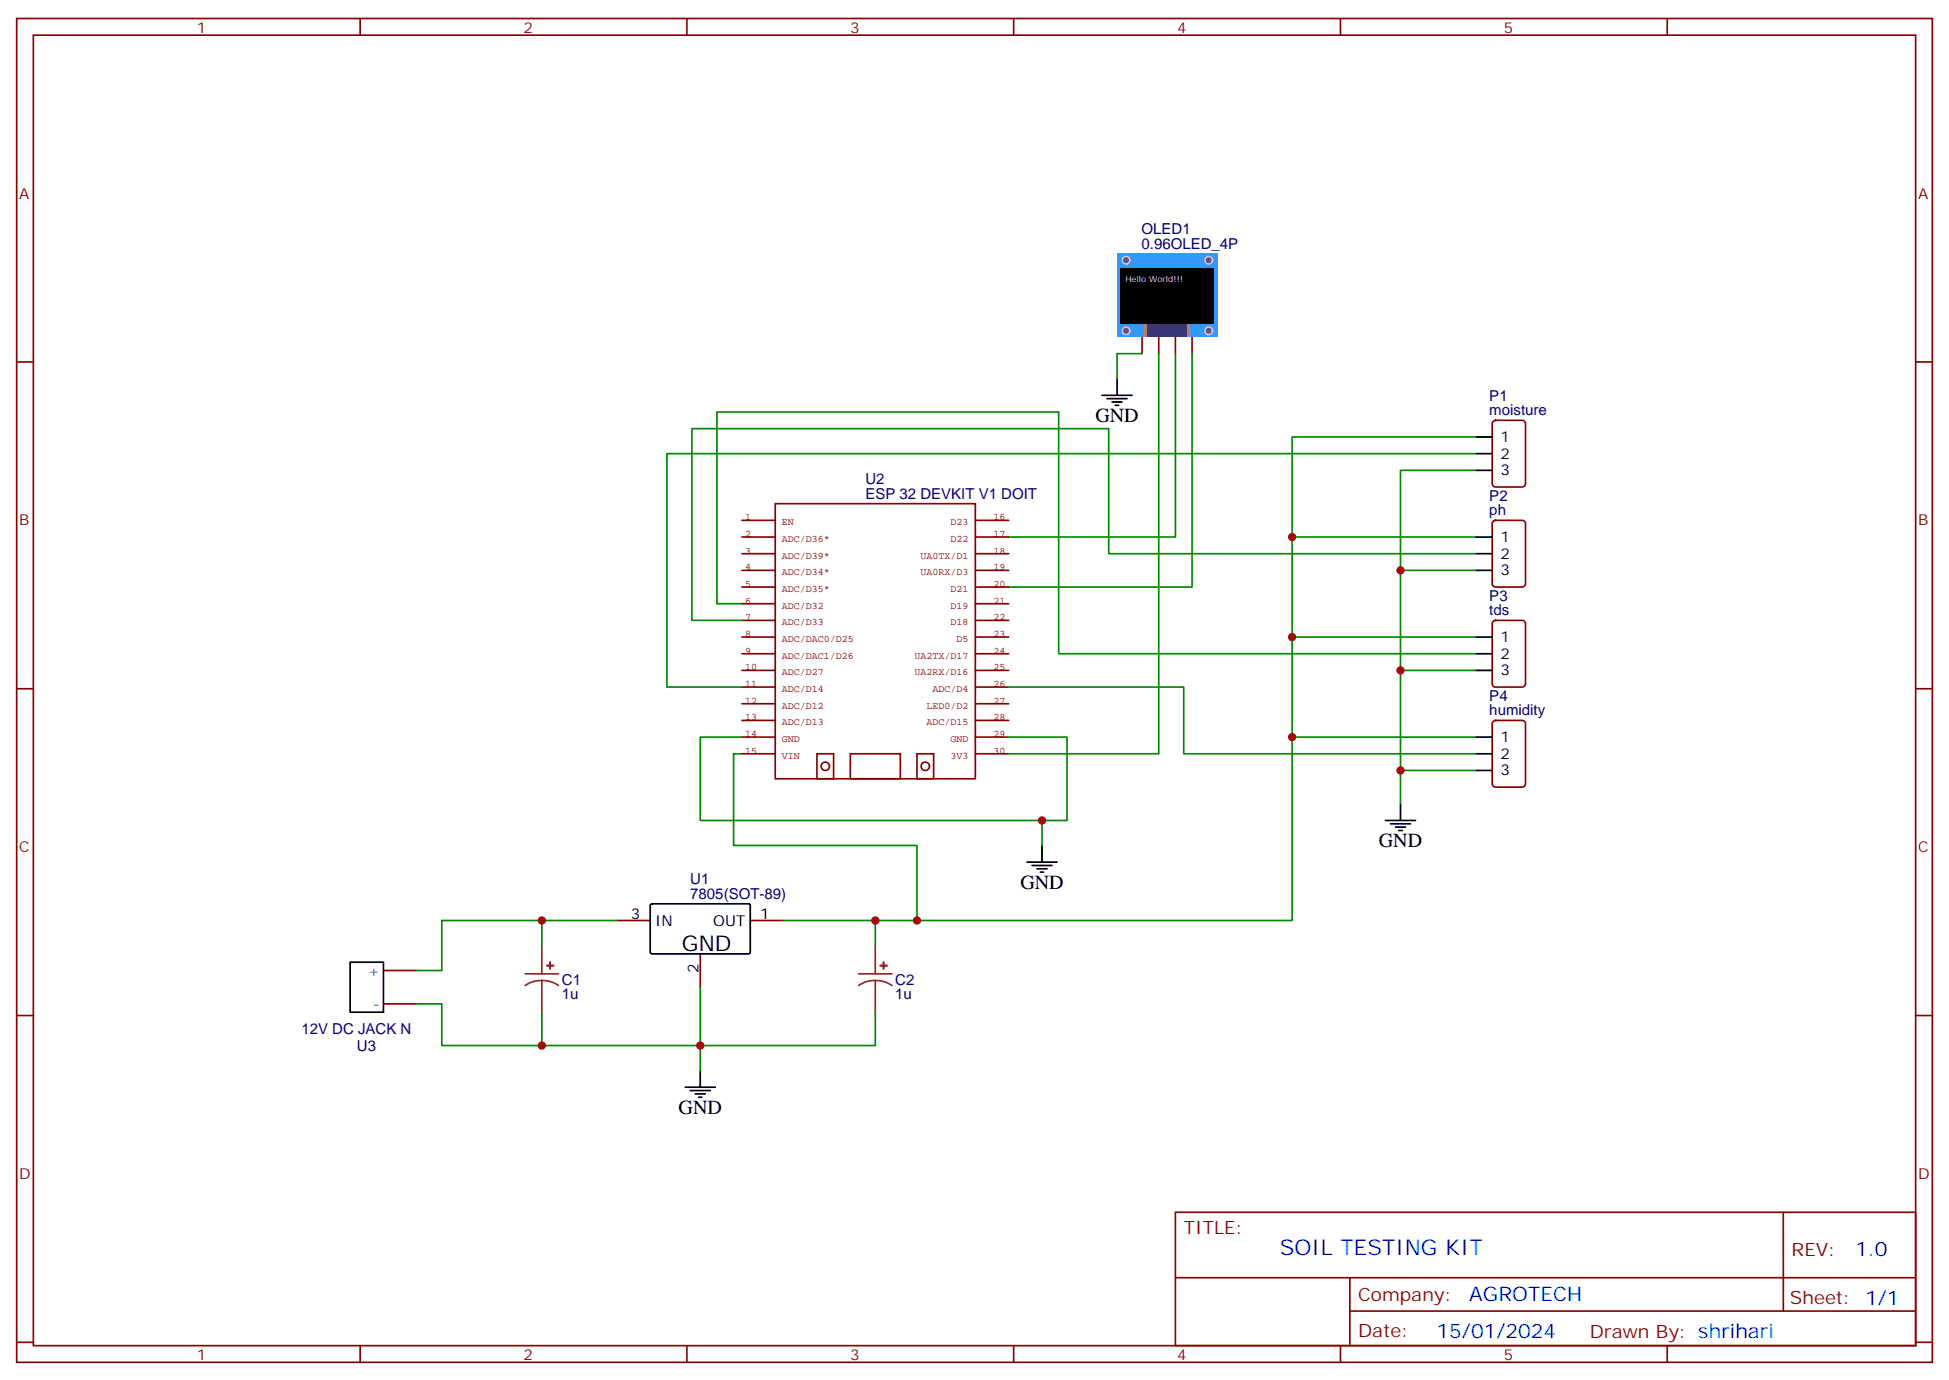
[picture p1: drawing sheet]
<svg xmlns="http://www.w3.org/2000/svg" width="412mm" height="292mm" viewBox="0 0 412 292" stroke-linecap="round" stroke-linejoin="round" font-family="sans-serif">
<g fill="none" stroke="#870000" stroke-width=".35">
<path d="M3.5 3.9h405.4v284.4h-405.4zM7.1 7.4h398.2v277.3h-398.2zM76.2 3.9v3.5M145.3 3.9v3.5M214.5 3.9v3.5M283.6 3.9v3.5M352.8 3.9v3.5M3.5 76.6h3.6M241.7 71.3v3.5M245.2 71.3v3.5M248.7 71.3v3.5M252.2 71.3v3.5"/>
<path d="M405.3 76.6h3.6M3.5 145.7h3.6M405.3 145.7h3.6M130.5 194.8h7.1M158.7 194.8h7.1M3.5 214.9h3.6M148.2 201.8v7.1M405.3 214.9h3.6M248.7 256.5h156.6v28.2h-156.6zM377.3 256.5v20.9M248.7 270.4h156.5M285.6 277.4h119.6"/>
<path d="M285.6 270.4v14.1M3.5 284h3.6M76.2 284.7v3.6M145.3 284.7v3.6M214.5 284.7v3.6M283.6 284.7v3.6M352.8 284.7v3.6M405.3 284h3.6"/>
</g>
<path d="M220.5 178.9v3.5M137.6 191.4l.3-.2 20.7 .1 .1 .3v10l-.3 .2h-20.6l-.2-.3zM217.3 182.4h6.4M218.4 183.1h4.2M219.4 183.8h2.1M220.1 184.5h.7M145 230h6.3M146 230.8h4.3M147.1 231.5h2.1M147.8 232.2h.7M148.2 226.5v3.5" fill="none" stroke="#000" stroke-width=".35"/>
<path d="M111.1 206.1h7.1M114.7 207.5l-1.9 .2-1.7 .8M114.7 207.5l1.8 .2 1.7 .8M114.7 200.1v6M114.7 207.5v6.7M181.7 206.1h7M185.2 207.5l-1.8 .2-1.7 .8M185.2 207.5l1.9 .2 1.6 .8M185.2 200.1v6M185.2 207.5v6.7" fill="none" stroke="#8c2424" stroke-width=".35"/>
<g fill="#8c2424" stroke="#8c2424" stroke-width=".35">
<path d="M115.7 204.3h1.4z"/>
<path d="M116.4 203.6v1.4z"/>
<path d="M186.3 204.3h1.4z"/>
<path d="M186.9 203.6l.1 1.4z"/>
</g>
<path d="M130.5 194.8h-15.8v5.3M165.8 194.8h19.4v5.3M114.7 214.2v7h70.5v-7M148.2 208.9v17.6" fill="none" stroke="#008700" stroke-width=".35"/>
<path d="M236.4 53.7h21.1v17.6h-21.1z" fill="#39f"/>
<g fill="#666" stroke="#ccc" stroke-width=".35">
<circle cx="238.3" cy="70" r=".81"/>
<circle cx="255.8" cy="70" r=".81"/>
<circle cx="238.3" cy="55.1" r=".81"/>
<circle cx="255.8" cy="55.1" r=".81"/>
</g>
<path d="M242.2 68.5h9.5v2.8h-9.5z" fill="#fff"/>
<g fill="#fc0">
<path d="M242.3 68.5h.4v2.8h-.4z"/>
<path d="M251.2 68.5h.4v2.8h-.4z"/>
</g>
<path d="M242.8 68.5h8.3v2.8h-8.3z" fill="#333"/>
<path d="M237.1 56.8h19.7v11.7h-19.7z" fill="#000"/>
<g fill="none" stroke="#008700" stroke-width=".35">
<path d="M241.7 74.8h-5.3v5.3M245.2 74.8v84.7h-31.8M248.7 74.8v38.8h-35.3M252.2 74.8v49.4h-38.8M312.2 99.5h-15.9v21.2h15.9M312.2 92.5h-38.8v102.3h-88.2M312.2 96h-171.1v49.4h15.9M273.4 113.6h38.8M312.2 117.2h-77.6v-26.5h-88.2v40.6h10.6M157 127.7h-5.3v-40.5h72.3v51.1h88.2M273.4 134.8h38.8M296.3 120.7v21.2h15.9"/>
<path d="M157 156h-8.8v17.6h77.6v-17.6h-12.4M157 159.5h-1.8v19.4h38.8v15.9M213.4 145.4h37.1v14.1h61.7M273.4 156h38.8M296.3 141.9v21.1h15.9M220.5 173.6v5.3M296.3 163v7.1M114.7 194.8h-21.2v10.6h-5.3M88.2 212.4h5.3v8.8h21.2"/>
</g>
<g fill="none" stroke="#000" stroke-width=".35">
<path d="M233.2 83.6h6.3M234.2 84.3h4.3M235.3 85.1h2.1M236 85.8h.7M236.4 80.1v3.5M312.2 92.5h3.5M312.2 96h3.5M312.2 99.5h3.5M312.2 113.6h3.5M312.2 117.2h3.5M312.2 120.7h3.5M312.2 134.8h3.5"/>
<path d="M312.2 138.3h3.5M312.2 141.9h3.5M312.2 156h3.5M312.2 159.5h3.5M293.2 173.6h6.3M294.2 174.3h4.2M295.3 175h2.1M296 175.7h.7M296.3 170.1v3.5M312.2 163h3.5M74.1 203.6h7v10.6h-7z"/>
</g>
<path d="M316 89.1l.4-.2h5.7a.71 .71 0 0 1 .7 .7v12.7a.76 .76 0 0 1-.7 .7h-5.7a.76 .76 0 0 1-.7-.7v-12.7zM316 110.3l.4-.2h5.7a.71 .71 0 0 1 .7 .7v12.7a.76 .76 0 0 1-.7 .7h-5.7a.76 .76 0 0 1-.7-.7v-12.7zM316 131.5l.4-.2h5.7a.71 .71 0 0 1 .7 .7v12.7a.76 .76 0 0 1-.7 .7h-5.7a.76 .76 0 0 1-.7-.7v-12.7zM316 152.6l.4-.2h5.7a.71 .71 0 0 1 .7 .7v12.7a.76 .76 0 0 1-.7 .7h-5.7a.76 .76 0 0 1-.7-.7v-12.7zM81.1 205.4h7.1M81.1 212.4h7.1" fill="none" stroke="#870000" stroke-width=".35"/>
<g fill="none" stroke="#850000" stroke-width=".35">
<path d="M157 110.1h7M157 113.6h7M157 117.2h7M164 106.6h42.4v58.2h-42.4zM206.4 110.1h7M206.4 113.6h7M206.4 117.2h7M157 120.7h7M157 124.2h7M157 127.7h7M157 131.3h7M157 134.8h7"/>
<path d="M157 138.3h7M206.4 120.7h7M206.4 124.2h7M206.4 127.7h7M206.4 131.3h7M206.4 134.8h7M206.4 138.3h7M157 141.9h7M157 145.4h7M157 148.9h7M157 152.4h7M157 156h7"/>
<path d="M157 159.5h7M172.9 159.5h3.5v5.3h-3.5zM179.9 159.5h10.6v5.3h-10.6zM194 159.5h3.6v5.3h-3.6zM206.4 141.9h7M206.4 145.4h7M206.4 148.9h7M206.4 152.4h7M206.4 156h7M206.4 159.5h7"/>
<circle cx="174.6" cy="162.1" r=".88"/>
<circle cx="195.8" cy="162.1" r=".88"/>
</g>
<g fill="#c00">
<circle cx="148.2" cy="221.2" r=".88"/>
<circle cx="296.3" cy="120.7" r=".88"/>
<circle cx="296.3" cy="141.9" r=".88"/>
<circle cx="296.3" cy="163" r=".88"/>
<circle cx="273.4" cy="113.6" r=".88"/>
<circle cx="273.4" cy="134.8" r=".88"/>
<circle cx="273.4" cy="156" r=".88"/>
<circle cx="220.5" cy="173.6" r=".88"/>
<circle cx="185.2" cy="194.8" r=".88"/>
<circle cx="194" cy="194.8" r=".88"/>
<circle cx="114.7" cy="194.8" r=".88"/>
<circle cx="114.7" cy="221.2" r=".88"/>
</g>
<text font-size="4.6" x="144.3" y="201.1">GND</text>
<text font-size="4.6" fill="#00f" x="270.8" y="265.5">SOIL TESTING KIT</text>
<g font-size="4.2">
<text x="231.8" y="89.3">GND</text>
<text x="291.7" y="179.2">GND</text>
<text x="215.9" y="188.1">GND</text>
<text x="143.6" y="235.7">GND</text>
</g>
<g font-size="4.2" fill="#00f">
<text x="392.5" y="265.8">1.0</text>
<text x="310.9" y="275.3">AGROTECH</text>
<text x="304" y="283.1">15/01/2024</text>
</g>
<g font-size="3.9" fill="#800">
<text x="250.5" y="261.1">TITLE:</text>
<text x="379.1" y="265.8">REV:</text>
<text x="287.4" y="275.3">Company:</text>
<text x="378.7" y="275.9">Sheet: 1/1</text>
<text x="287.4" y="283">Date:</text>
<text x="336.4" y="283.1">Drawn By: shrihari</text>
</g>
<g font-size="3.2" fill="#800">
<text x="41.6" y="6.9">1</text>
<text x="110.8" y="6.9">2</text>
<text x="179.9" y="6.9">3</text>
<text x="249.1" y="6.9">4</text>
<text x="318.2" y="6.9">5</text>
<text x="4.1" y="42">A</text>
<text x="405.9" y="42">A</text>
<text x="4.1" y="111.2">B</text>
<text x="405.9" y="111.2">B</text>
<text x="4.1" y="180.3">C</text>
<text x="405.9" y="180.3">C</text>
<text x="4.1" y="249.4">D</text>
<text x="405.9" y="249.4">D</text>
<text x="41.6" y="287.7">1</text>
<text x="110.8" y="287.7">2</text>
<text x="179.9" y="287.7">3</text>
<text x="249.1" y="287.7">4</text>
<text x="318.2" y="287.7">5</text>
</g>
<g font-size="3.2" fill="#000080">
<text x="241.5" y="52.6">0.96OLED_4P</text>
<text x="241.5" y="49.4">OLED1</text>
<text x="315.1" y="87.9">moisture</text>
<text x="315.1" y="84.8">P1</text>
<text x="183.1" y="105.5">ESP 32 DEVKIT V1 DOIT</text>
<text x="183.1" y="102.4">U2</text>
<text x="315.1" y="106">P2</text>
<text x="315.1" y="109">ph</text>
<text x="315.1" y="130.2">tds</text>
<text x="315.1" y="127.1">P3</text>
<text x="315.1" y="148.3">P4</text>
<text x="315.1" y="151.4">humidity</text>
<text x="146.1" y="190.2">7805(SOT-89)</text>
<text x="146.1" y="187.1">U1</text>
<text x="118.9" y="208.4">C1</text>
<text x="189.4" y="208.4">C2</text>
<text x="118.9" y="211.4">1u</text>
<text x="189.4" y="211.4">1u</text>
<text x="63.8" y="218.8">12V DC JACK N</text>
<text x="75.5" y="222.4">U3</text>
</g>
<g font-size="3.2">
<text x="317.5" y="93.5">1</text>
<text x="317.5" y="97">2</text>
<text x="317.5" y="100.6">3</text>
<text x="317.5" y="114.7">1</text>
<text x="317.5" y="118.2">2</text>
<text x="317.5" y="121.7">3</text>
<text x="317.5" y="135.9">1</text>
<text x="317.5" y="139.4">2</text>
<text x="317.5" y="142.9">3</text>
<text x="317.5" y="157">1</text>
<text x="317.5" y="160.5">2</text>
<text x="317.5" y="164.1">3</text>
<text x="133.5" y="194.4">3</text>
<text x="138.6" y="195.8">IN</text>
<text x="150.9" y="195.8">OUT</text>
<text x="160.9" y="194.4">1</text>
<text x="147.8" y="206" transform="rotate(-90 147.8 206)">2</text>
</g>
<g font-size="3.2" fill="#00f">
<text x="77.8" y="206.4">+</text>
<text x="79" y="213.5">-</text>
</g>
<g font-size="2.1" fill="#840000">
<text x="157.7" y="110.1">1</text>
<text x="157.7" y="113.6">2</text>
<text x="165.5" y="111.2">EN</text>
<text x="201.2" y="111.2">D23</text>
<text x="210.2" y="110.1">16</text>
<text x="210.2" y="113.6">17</text>
<text x="157.7" y="117.1">3</text>
<text x="165.5" y="114.7">ADC/D36*</text>
<text x="165.5" y="118.2">ADC/D39*</text>
<text x="194.8" y="118.2">UA0TX/D1</text>
<text x="201.2" y="114.7">D22</text>
<text x="210.2" y="117.1">18</text>
<text x="157.7" y="120.6">4</text>
<text x="157.7" y="124.2">5</text>
<text x="165.5" y="121.7">ADC/D34*</text>
<text x="165.5" y="125.3">ADC/D35*</text>
<text x="194.8" y="121.7">UA0RX/D3</text>
<text x="201.2" y="125.3">D21</text>
<text x="210.2" y="120.6">19</text>
<text x="210.2" y="124.2">20</text>
<text x="157.7" y="127.7">6</text>
<text x="157.7" y="131.2">7</text>
<text x="165.5" y="128.8">ADC/D32</text>
<text x="201.2" y="128.8">D19</text>
<text x="210.2" y="127.7">21</text>
<text x="210.2" y="131.2">22</text>
<text x="157.7" y="134.8">8</text>
<text x="165.5" y="132.3">ADC/D33</text>
<text x="165.5" y="135.9">ADC/DAC0/D25</text>
<text x="201.2" y="132.3">D18</text>
<text x="202.4" y="135.9">D5</text>
<text x="210.2" y="134.8">23</text>
<text x="157.7" y="141.8">10</text>
<text x="157.7" y="138.3">9</text>
<text x="165.5" y="142.9">ADC/D27</text>
<text x="165.5" y="139.4">ADC/DAC1/D26</text>
<text x="193.5" y="139.4">UA2TX/D17</text>
<text x="193.5" y="142.9">UA2RX/D16</text>
<text x="210.2" y="138.3">24</text>
<text x="210.2" y="141.8">25</text>
<text x="157.7" y="145.3">11</text>
<text x="157.7" y="148.9">12</text>
<text x="165.5" y="146.4">ADC/D14</text>
<text x="165.5" y="150">ADC/D12</text>
<text x="196.1" y="150">LED0/D2</text>
<text x="197.3" y="146.4">ADC/D4</text>
<text x="210.2" y="145.3">26</text>
<text x="210.2" y="148.9">27</text>
<text x="157.7" y="152.4">13</text>
<text x="157.7" y="155.9">14</text>
<text x="165.5" y="153.5">ADC/D13</text>
<text x="196.1" y="153.5">ADC/D15</text>
<text x="210.2" y="152.4">28</text>
<text x="210.2" y="155.9">29</text>
<text x="157.7" y="159.5">15</text>
<text x="165.5" y="157">GND</text>
<text x="165.5" y="160.5">VIN</text>
<text x="201.2" y="157">GND</text>
<text x="201.2" y="160.5">3V3</text>
<text x="210.2" y="159.5">30</text>
</g>
<text font-size="1.8" fill="#fff" x="238.1" y="59.7">Hello World!!!</text>
</svg>
